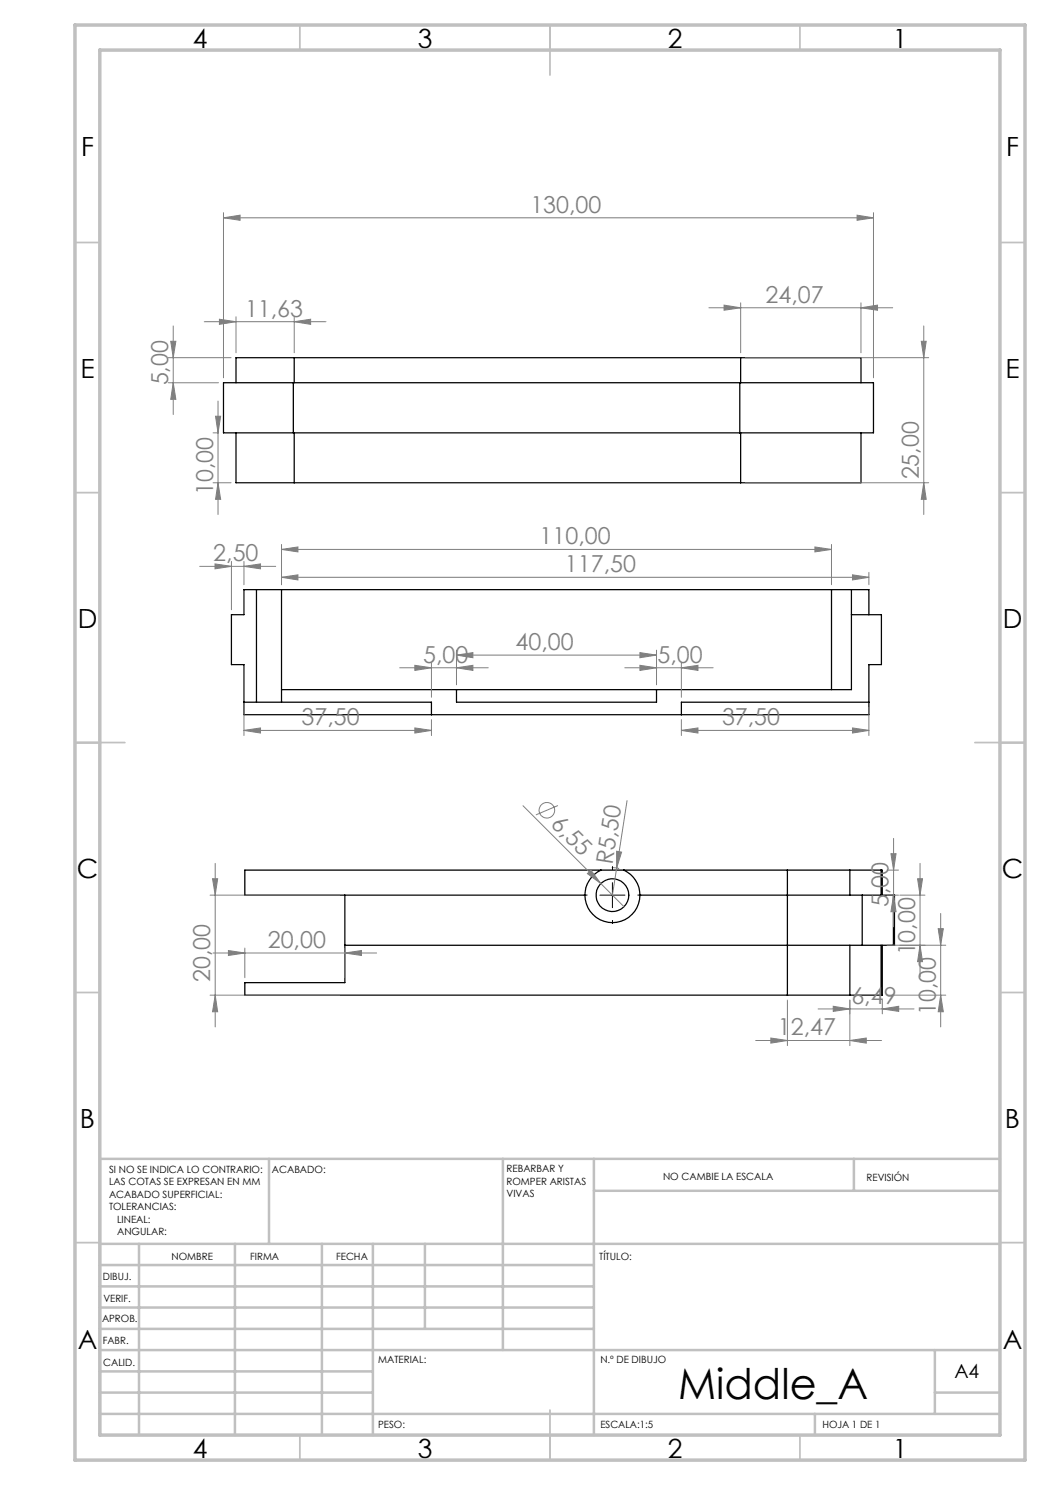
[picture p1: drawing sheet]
<svg xmlns="http://www.w3.org/2000/svg" width="210mm" height="297mm" viewBox="0 0 210 297" stroke-linecap="round" stroke-linejoin="round" font-family="sans-serif">
<g fill="none" stroke="#000" stroke-width=".25">
<path d="M58.7 76.5h-14v10.1h14M58.7 76.5v10.1M58.7 76.5h89.3M58.8 71.5h-11.6v5M58.8 71.5v5M58.8 71.5h89.3M148 76.5h26.7v10.1h-26.7M148 76.5v10.1M148.1 71.5h24.1v5M148.1 71.5v5M47.2 86.6v10h11.6M58.7 86.6h89.3"/>
<path d="M58.8 86.6v10M58.8 96.6h89.3M148.1 86.6v10M172.2 86.6v10h-24.1M51.3 117.9v22.5M56.3 117.9v22.5M166.3 117.9v20M170.3 117.9v20h-114M91.3 137.9v2.5h40v-2.5M170.3 122.9h6v10h-2.5v10h-125v-10h-2.5v-10h2.5v-5h125v5M48.8 140.4h37.5v2.5M173.8 140.4h-37.5v2.5"/>
<path d="M69 179v17.5h-20v2.5h108.5M117 179a5.5 5.5 0 0 0 5.5 5.5 5.5 5.5 0 0 0 5.5-5.5M120.2 174a5.6 5.6 0 0 0-3.2 5M124.8 174a5.6 5.6 0 0 1 3.2 5M128 179h44.4M157.5 174h12.5M157.5 174v25M157.5 174h-108.5v5h68M170 174v5M170 174h6.2M172.4 179h6.3M172.4 179v10.1"/>
<path d="M176.2 174h.2M176.2 174v5M176.5 174v5M178.7 179h.2v10.1h-.2M178.7 179v10.1M69 189.1h103.4M157.5 199h12.5M170 189.1v9.9M170 199h6.2M172.4 189.1h6.3M176.2 199h.2M176.2 189.1v9.9"/>
<path d="M176.5 189.1v9.9"/>
<circle cx="122.5" cy="179" r="3.3"/>
</g>
<g fill="none" stroke="#808080" stroke-width=".2">
<path d="M44.7 43.6l3.3-.6v1.1zM44.7 42.5v33.1M44.7 43.6h130M171.4 43l3.3 .6-3.3 .5zM174.7 42.5v33.1M33.7 76.5h10M33.7 71.5h12.5M34.1 68.3h1.1l-.6 3.2zM34.6 76.5l.6 3.4h-1.1zM34.6 65.2v17.7M40.9 64.3h24.3M43.9 63.8l3.3 .5-3.3 .6z"/>
<path d="M47.2 63.4v7.2M58.8 64.3l3.3-.5v1.1zM58.8 63.4v7.2M141.8 61.6h36.7M144.8 61l3.3 .6-3.3 .5zM148.1 60.6v10M149.1 71.5h36.6M172.2 61.6l3.3-.6v1.1zM172.2 60.6v10M184.3 68.3h.9l-.5 3.2zM184.7 65.2v37.7M42.6 86.6h1.1"/>
<path d="M42.6 96.6h3.6M43.1 83.3h1l-.5 3.3zM43.6 96.6l.5 3.3h-1zM43.6 80.2v22.7M149.1 96.6h36.6M184.7 96.6l.5 3.3h-.9zM39.9 113.3h15.2M43 112.8l3.3 .5-3.3 .5zM46.3 112.3v9.7M48.8 113.3l3.3-.5v1zM48.8 112.3v4.6M56.3 115.5l3.3-.5v1z"/>
<path d="M56.3 115.5h117.5M56.3 109.9l3.3-.5v1zM56.3 108.9v8M56.3 109.9h110M163 109.4l3.3 .5-3.3 .5zM166.3 108.9v8M170.5 115l3.3 .5-3.3 .5zM173.8 114.5v2.4M79.9 133.6h17.7M83 133.1l3.3 .5-3.3 .5zM86.3 132.6v6.8M91.3 131l3.3-.5v1z"/>
<path d="M91.3 133.6l3.3-.5v1zM91.3 130v6.9M91.3 131h40M125 133.6h17.6M128 130.5l3.3 .5-3.3 .5zM128 133.1l3.3 .5-3.3 .5zM131.3 130v6.9M136.3 133.6l3.3-.5v1zM136.3 132.6v6.8M48.8 146.1l3.3-.5v1zM48.8 141.4v5.7M48.8 146.1h37.5"/>
<path d="M83 145.6l3.3 .5-3.3 .5zM86.3 143.9v3.2M136.3 146.1l3.3-.5v1zM136.3 143.9v3.2M136.3 146.1h37.5M170.5 145.6l3.3 .5-3.3 .5zM173.8 141.4v5.7M42 179h26M42.5 175.8h1l-.5 3.2zM43 172.7v32.7M104.6 161.1l15.6 15.6M111.6 161.1l-4.4 1.9"/>
<path d="M117.5 174.7l.7-.7 2 2.7zM120.2 176.7l4.6 4.7M122.3 173.5l1.5 .2M123.3 170.2l1 .2-1 3.2zM123.3 173.6l-.8 5.4M125.4 160.1l-2.1 13.5M177.4 179h2.3M177.4 174h2.3M178.2 170.7h1l-.5 3.3zM178.7 179l.5 3.3h-1zM178.7 167.7v17.7M180 179h5"/>
<path d="M183.5 175.8h1l-.5 3.2zM184 172.7v22.7M42 199h26M42.6 190.6h32.7M43 199l.5 3.3h-1zM45.7 190.1l3.3 .5-3.3 .5zM49 189.6v5.9M69 190.6l3.3-.5v1zM69 189.6v5.9M177.4 199h11.8M177.4 189.1h11.8M184 189.1l.5 3.2h-1z"/>
<path d="M187.6 185.7h1.1l-.6 3.4zM188.1 182.7v22.7M188.1 199l.6 3.3h-1.1zM151.1 208.1h25.2M154.2 207.6l3.3 .5-3.3 .5zM157.5 200v9.1M163.6 201.8h19.2M166.7 201.3l3.3 .5-3.3 .5zM170 208.1l3.2-.5v1zM170 200v9.1M176.5 201.8l3.2-.5v1zM176.5 200v2.8"/>
<circle cx="109.4" cy="162.1" r="1.56"/>
</g>
<path d="M117.5 179h-.8M122.5 174v-.8M127.5 179h.8M122.5 184v.8" fill="none" stroke="#000" stroke-width=".2" stroke-dasharray="15.2 1.3 1.3 1.3" stroke-linecap="butt"/>
<path d="M120 179h5M122.5 176.5v5" fill="none" stroke="#000" stroke-width=".2"/>
<g fill="none" stroke="#c0c0c0" stroke-width=".35">
<path d="M60 5v5M110 5v10M160 5v5M15 48.5h5M200 48.5h5M15 98.5h5M200 98.5h5M15 148.5h10M195 148.5h10M15 198.5h5M200 198.5h5M15 248.5h5"/>
<path d="M200 248.5h5M60 287v5M110 282v10M160 287v5"/>
</g>
<g fill="none" stroke="#c0c0c0" stroke-width=".5">
<path d="M53.8 231.8v17M100.6 231.8v38.2M118.8 231.8v55.2M118.8 238.2h81.2M170.8 231.8v6.4M200 231.8h-180v55.2M20 248.8h180M20 257.3h98.8M20 253h98.8M27.8 248.8v38.2M47 248.8v38.2M64.4 248.8v38.2"/>
<path d="M74.6 248.8v38.2M85 248.8v17M20 265.8h98.8M20 261.5h98.8M20 278.5h54.6M20 274.3h54.6M20 270h180M187 278.5h13M187 270v12.8M20 282.8h180M163 282.8v4.2"/>
</g>
<path d="M15 5h190v287h-190zM20 10h180v277h-180z" fill="none" stroke="#c0c0c0" stroke-width=".7"/>
<g fill="#808080">
<path d="M117.5 174.7l.7-.7 2 2.7z"/>
<path d="M123.3 170.2l1 .2-1 3.2z"/>
<path d="M48.8 113.3l3.3-.5v1zM43 112.8l3.3 .5-3.3 .5zM170.5 115l3.3 .5-3.3 .5zM56.3 115.5l3.3-.5v1zM170 208.1l3.2-.5v1zM154.2 207.6l3.3 .5-3.3 .5z"/>
<path d="M44.7 43.6l3.3-.6v1.1zM171.4 43l3.3 .6-3.3 .5zM43.9 63.8l3.3 .5-3.3 .6zM58.8 64.3l3.3-.5v1.1zM91.3 131l3.3-.5v1zM128 130.5l3.3 .5-3.3 .5zM128 133.1l3.3 .5-3.3 .5zM136.3 133.6l3.3-.5v1zM83 133.1l3.3 .5-3.3 .5zM91.3 133.6l3.3-.5v1zM45.7 190.1l3.3 .5-3.3 .5zM69 190.6l3.3-.5v1zM166.7 201.3l3.3 .5-3.3 .5zM176.5 201.8l3.2-.5v1z"/>
<path d="M56.3 109.9l3.3-.5v1zM163 109.4l3.3 .5-3.3 .5z"/>
<path d="M83 145.6l3.3 .5-3.3 .5zM48.8 146.1l3.3-.5v1zM170.5 145.6l3.3 .5-3.3 .5zM136.3 146.1l3.3-.5v1z"/>
<path d="M42.5 175.8h1l-.5 3.2zM43 199l.5 3.3h-1z"/>
<path d="M34.6 76.5l.6 3.4h-1.1zM34.1 68.3h1.1l-.6 3.2zM184 189.1l.5 3.2h-1zM183.5 175.8h1l-.5 3.2zM178.7 179l.5 3.3h-1zM178.2 170.7h1l-.5 3.3z"/>
<path d="M43.1 83.3h1l-.5 3.3zM43.6 96.6l.5 3.3h-1zM184.3 68.3h.9l-.5 3.2zM184.7 96.6l.5 3.3h-.9zM187.6 185.7h1.1l-.6 3.4zM188.1 199l.6 3.3h-1.1z"/>
<path d="M144.8 61l3.3 .6-3.3 .5zM172.2 61.6l3.3-.6v1.1z"/>
</g>
<text font-size="8.5" x="135.6" y="279.7">Middle_A</text>
<g font-size="5.3">
<text x="38.5" y="9.5">4</text>
<text x="83.5" y="9.5">3</text>
<text x="133.6" y="9.5">2</text>
<text x="178.6" y="9.5">1</text>
<text x="16.2" y="31.3">F</text>
<text x="201.2" y="31.3">F</text>
<text x="16.1" y="75.5">E</text>
<text x="201.1" y="75.5">E</text>
<text x="15.5" y="125.5">D</text>
<text x="200.5" y="125.5">D</text>
<text x="15.4" y="175.5">C</text>
<text x="200.4" y="175.5">C</text>
<text x="16" y="225.5">B</text>
<text x="201" y="225.5">B</text>
<text x="15.5" y="269.8">A</text>
<text x="200.5" y="269.8">A</text>
<text x="38.5" y="291.5">4</text>
<text x="83.5" y="291.5">3</text>
<text x="133.6" y="291.5">2</text>
<text x="178.6" y="291.5">1</text>
</g>
<g font-size="4.7" fill="#808080">
<text x="106.1" y="42.5">130,00</text>
<text x="49" y="63.3">11,63</text>
<text x="153.1" y="60.5">24,07</text>
<text x="33.7" y="77.1" transform="rotate(-90 33.7 77.1)">5,00</text>
<text x="183.8" y="95.9" transform="rotate(-90 183.8 95.9)">25,00</text>
<text x="42.6" y="99" transform="rotate(-90 42.6 99)">10,00</text>
<text x="42.7" y="112.2">2,50</text>
<text x="107.9" y="108.9">110,00</text>
<text x="113" y="114.4">117,50</text>
<text x="103.1" y="130">40,00</text>
<text x="84.6" y="132.5">5,00</text>
<text x="131.5" y="132.5">5,00</text>
<text x="60.3" y="145.1">37,50</text>
<text x="144.4" y="145.1">37,50</text>
<text x="110" y="165.1" transform="rotate(45 110 165.1)">6,55</text>
<text x="122.5" y="173" transform="rotate(-81 122.5 173)">R5,50</text>
<text x="177.7" y="181.4" transform="rotate(-90 177.7 181.4)">5,00</text>
<text x="53.5" y="189.6">20,00</text>
<text x="183" y="191.1" transform="rotate(-90 183 191.1)">10,00</text>
<text x="42" y="196.4" transform="rotate(-90 42 196.4)">20,00</text>
<text x="170.3" y="200.8">6,49</text>
<text x="187.2" y="203" transform="rotate(-90 187.2 203)">10,00</text>
<text x="155.6" y="207.1">12,47</text>
</g>
<text font-size="3.9" x="190.9" y="275.5">A4</text>
<g font-size="2">
<text x="21.8" y="234.6">SI NO SE INDICA LO CONTRARIO:</text>
<text x="21.8" y="237.1">LAS COTAS SE EXPRESAN EN MM</text>
<text x="21.8" y="239.6">ACABADO SUPERFICIAL:</text>
<text x="54.4" y="234.6">ACABADO:</text>
<text x="101.3" y="234.5">REBARBAR Y</text>
<text x="101.3" y="237">ROMPER ARISTAS</text>
<text x="101.3" y="239.5">VIVAS</text>
<text x="132.6" y="236">NO CAMBIE LA ESCALA</text>
<text x="173.3" y="236.2">REVISIÓN</text>
<text x="21.8" y="242.1">TOLERANCIAS:</text>
<text x="23.4" y="244.6">LINEAL:</text>
<text x="23.4" y="247.1">ANGULAR:</text>
<text x="34.3" y="252">NOMBRE</text>
<text x="50" y="251.9">FIRMA</text>
<text x="67.2" y="251.9">FECHA</text>
<text x="119.9" y="251.9">TÍTULO:</text>
<text x="20.6" y="256.1">DIBUJ.</text>
<text x="20.7" y="260.3">VERIF.</text>
<text x="20.4" y="264.4">APROB.</text>
<text x="20.5" y="268.8">FABR.</text>
<text x="20.7" y="273.1">CALID.</text>
<text x="75.6" y="272.5">MATERIAL:</text>
<text x="120.1" y="272.5">N.º DE DIBUJO</text>
<text x="75.6" y="285.5">PESO:</text>
<text x="120.1" y="285.6">ESCALA:1:5</text>
<text x="164.5" y="285.6">HOJA 1 DE 1</text>
</g>
</svg>
